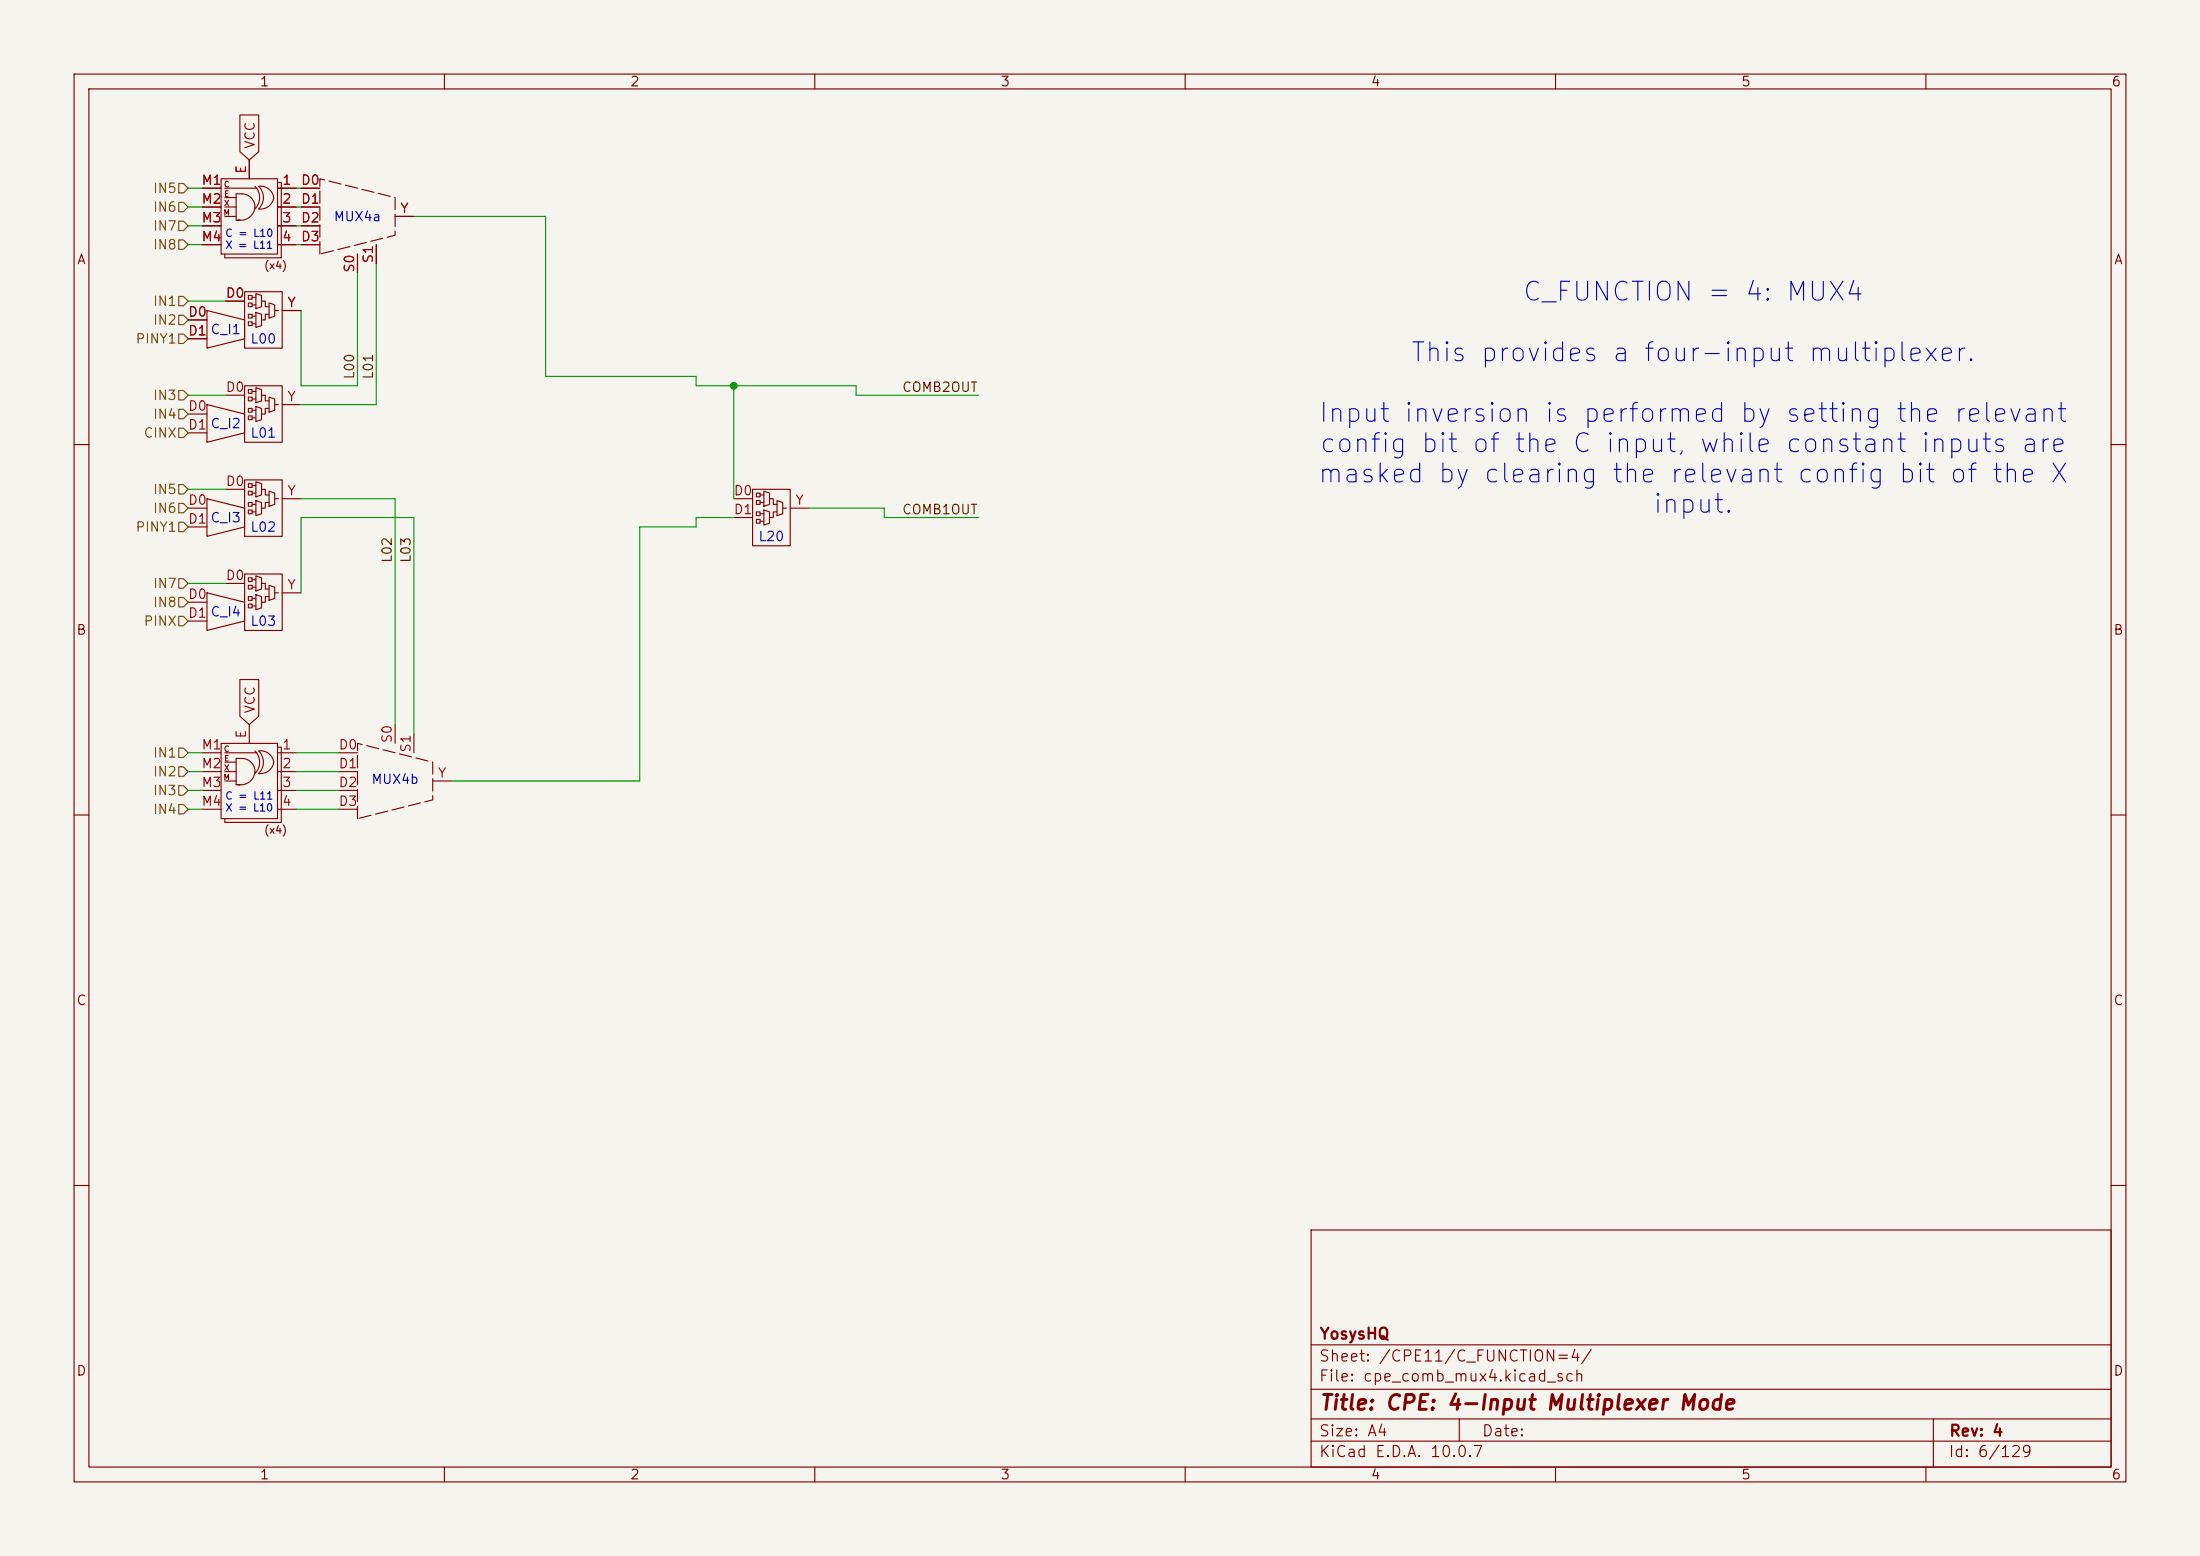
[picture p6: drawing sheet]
<svg xmlns="http://www.w3.org/2000/svg" width="297mm" height="210mm" viewBox="0 0 297 210" stroke-linecap="round" stroke-linejoin="round" font-family="sans-serif">
<path d="M0 0h297v210h-297z" fill="#f5f4ef" stroke="#f5f4ef" stroke-width=".14"/>
<g fill="none" stroke="#840000" stroke-width=".15">
<path d="M10 10h277v190h-277zM12 12h273v186h-273zM32.4 15.5h2.5v5l-1.2 1.1-1.3-1.1zM60 10v2M110 10v2M160 10v2M210 10v2M260 10v2M27.3 25.4h2.5M27.3 27.9h2.5M27.3 30.5h2.5M27.3 33h2.5"/>
<path d="M29.8 24.1h7.7v10.2h-7.7zM30.4 25.4h4.3M30.4 27.9h1.5M30.4 29.2h1.5M30.4 26.7h1.5M32.1 29.7h.3h-.5v-3.5h.7a1.78 1.78 0 0 1 1.8 1.7 1.78 1.78 0 0 1-1.7 1.8h-.3M33 39.4h5.1v7.6h-5.1zM33.5 39.9h.5v.5h-.5zM33.7 21.6v2.5M34.4 25.1a2.16 2.16 0 0 1 0 3.1M34.5 39.6l.8 .3v1.5l-.8 .3zM34.9 25.1a1.69 1.69 0 0 1 2 1.9 1.8 1.8 0 0 1-2 1.2 2.16 2.16 0 0 0 0-3.1z"/>
<path d="M37.5 24.6h.5v10.2h-7.6v-.5M37.5 25.4h2.5M37.5 27.9h2.5M37.5 30.5h2.5M37.5 33h2.5M40.6 25.4h2.6M40.6 27.9h2.6M40.6 30.5h2.6M40.6 33h2.6M48.3 34.3v2.5M50.8 33v2.6M53.3 29.2h2.6"/>
<path d="M25.4 55.9h2.5M25.4 58.4h2.5M25.4 43.2h2.5M25.4 45.7h2.5M27.9 54.6l5.1 1.3v2.5l-5.1 1.3zM27.9 41.9l5.1 1.3v2.5l-5.1 1.3zM30.5 53.3h2.5M30.5 40.6h2.5M33 52.1h5.1v7.6h-5.1zM33.5 52.6h.5v.5h-.5zM33.5 53.6h.5v.5h-.5zM33.5 55.1h.5v.5h-.5z"/>
<path d="M33.5 56.1h.5v.5h-.5zM33.5 40.9h.5v.5h-.5zM33.5 42.4h.5v.5h-.5zM33.5 43.4h.5v.5h-.5zM34 52.8h.5M34 53.8h.5M34 55.4h.5M34 56.4h.5M34 40.1h.5M34 41.1h.5M34 42.7h.5M34 43.7h.5"/>
<path d="M34.5 52.3l.8 .3v1.5l-.8 .3zM34.5 54.9l.8 .2v1.5l-.8 .3zM34.5 42.2l.8 .2v1.5l-.8 .3zM35.3 53.3h.5v.8h.5M35.3 40.6h.5v.8h.5M36.3 55.1h-.5v.8h-.5M36.3 53.6l.8 .2v1.6l-.8 .2zM36.3 42.4h-.5v.8h-.5M36.3 40.9l.8 .2v1.6l-.8 .2zM37.1 54.6h.5M37.1 41.9h.5M38.1 54.6h2.5"/>
<path d="M38.1 41.9h2.5M10 60h2M25.4 68.6h2.5M25.4 71.1h2.5M27.9 67.3l5.1 1.3v2.5l-5.1 1.3zM30.5 78.7h2.5M30.5 66h2.5M33 77.5h5.1v7.6h-5.1zM33 64.8h5.1v7.6h-5.1zM33.5 78h.5v.5h-.5zM33.5 79h.5v.5h-.5zM33.5 65.3h.5v.5h-.5z"/>
<path d="M33.5 66.3h.5v.5h-.5zM33.5 67.8h.5v.5h-.5zM33.5 68.8h.5v.5h-.5zM34 78.2h.5M34 79.2h.5M34 65.5h.5M34 66.5h.5M34 68.1h.5M34 69.1h.5M34.5 77.7l.8 .3v1.5l-.8 .3zM34.5 65l.8 .3v1.5l-.8 .3zM34.5 67.6l.8 .2v1.5l-.8 .3z"/>
<path d="M35.3 78.7h.5v.8h.5M35.3 66h.5v.8h.5M36.3 79l.8 .2v1.6l-.8 .2zM36.3 67.8h-.5v.8h-.5M36.3 66.3l.8 .2v1.6l-.8 .2zM37.1 67.3h.5M38.1 67.3h2.5M99.1 67.3h2.5M99.1 69.9h2.5M101.6 66h5.1v7.7h-5.1zM102.1 66.5h.5v.6h-.5zM102.1 67.6h.5v.5h-.5z"/>
<path d="M102.1 69.1h.5v.5h-.5zM102.1 70.1h.5v.5h-.5zM102.6 66.8h.5M102.6 67.8h.5M102.6 69.3h.5M102.6 70.4h.5M103.1 66.3l.8 .2v1.6l-.8 .2zM103.1 68.8l.8 .3v1.5l-.8 .3zM103.9 67.3h.5v.8h.5M104.9 69.1h-.5v.8h-.5M104.9 67.6l.8 .2v1.5l-.8 .3zM105.7 68.6h.5"/>
<path d="M106.7 68.6h2.5M285 60h2M25.4 81.3h2.5M25.4 83.8h2.5M27.9 80l5.1 1.3v2.5l-5.1 1.3zM32.4 91.7h2.5v5l-1.2 1.1-1.3-1.1zM33.5 80.5h.5v.5h-.5zM33.5 81.5h.5v.5h-.5zM33.7 97.8v2.5M34 80.8h.5M34 81.8h.5M34.5 80.3l.8 .2v1.5l-.8 .3z"/>
<path d="M36.3 80.5h-.5v.8h-.5M37.1 80h.5M38.1 80h2.5M53.3 97.8v2.5M55.9 99.1v2.5M10 110h2M27.3 101.6h2.5M27.3 104.1h2.5M27.3 106.7h2.5M27.3 109.2h2.5M29.8 100.3h7.7v10.2h-7.7zM30.4 101.6h4.3"/>
<path d="M30.4 104.1h1.5M30.4 105.4h1.5M30.4 102.9h1.5M32.1 105.9h.3h-.5v-3.5h.7a1.78 1.78 0 0 1 1.8 1.7 1.78 1.78 0 0 1-1.7 1.8h-.3M34.4 101.3a2.16 2.16 0 0 1 0 3.1M34.9 101.3a1.69 1.69 0 0 1 2 1.9 1.8 1.8 0 0 1-2 1.2 2.16 2.16 0 0 0 0-3.1zM37.5 100.8h.5v10.2h-7.6v-.5M37.5 101.6h2.5M37.5 104.1h2.5M37.5 106.7h2.5M37.5 109.2h2.5M45.7 101.6h2.6"/>
<path d="M45.7 104.1h2.6M45.7 106.7h2.6M45.7 109.2h2.6M58.4 105.4h2.6M285 110h2M10 160h2M177 166h108v32h-108zM285 160h2M60 198v2M110 198v2M160 198v2M177 194.5h108"/>
<path d="M177 191.5h108M177 187.5h108M177 181.5h108M197 191.5v3M210 198v2M260 198v2M261 191.5v6.5"/>
</g>
<path d="M43.2 34.3v-10.2l10.1 2.6v5.1l-10.1 2.5M48.3 110.5v-10.2l10.1 2.6v5.1l-10.1 2.5" fill="none" stroke="#840000" stroke-width=".15" stroke-dasharray="1.7 .6"/>
<g fill="none" stroke="#725600" stroke-width=".15">
<path d="M24.1 29.8h.7l.6 .7-.6 .6h-.7zM24.1 27.3h.7l.6 .6-.6 .7h-.7zM24.1 32.4h.7l.6 .6-.6 .7h-.7zM24.1 24.8h.7l.6 .6-.6 .6h-.7zM24.1 40h.7l.6 .6-.6 .7h-.7zM24.1 57.8h.7l.6 .6-.6 .7h-.7zM24.1 52.7h.7l.6 .6-.6 .7h-.7zM24.1 55.2h.7l.6 .7-.6 .6h-.7zM24.1 42.5h.7l.6 .7-.6 .6h-.7zM24.1 45.1h.7l.6 .6-.6 .7h-.7zM24.1 78.1h.7l.6 .6-.6 .7h-.7zM24.1 65.4h.7l.6 .6-.6 .7h-.7z"/>
<path d="M24.1 70.5h.7l.6 .6-.6 .7h-.7zM24.1 67.9h.7l.6 .7-.6 .6h-.7zM24.1 80.6h.7l.6 .7-.6 .6h-.7zM24.1 83.2h.7l.6 .6-.6 .7h-.7zM24.1 103.5h.7l.6 .6-.6 .7h-.7zM24.1 108.6h.7l.6 .6-.6 .7h-.7zM24.1 106h.7l.6 .7-.6 .6h-.7zM24.1 101h.7l.6 .6-.6 .6h-.7z"/>
</g>
<g fill="none" stroke="#009600" stroke-width=".15">
<path d="M25.4 25.4h1.9M25.4 30.5h1.9M25.4 33h1.9M25.4 27.9h1.9M40 25.4h.6M40 30.5h.6M40 33h.6M40 27.9h.6M48.3 36.8v15.3h-7.7v-10.2M50.8 35.6v19h-10.2M55.9 29.2h17.8v21.6h20.3v1.3h21.6v1.2h16.5M25.4 53.3h5.1"/>
<path d="M25.4 40.6h5.1M99.1 52.1v15.2M25.4 78.7h5.1M25.4 66h5.1M40.6 67.3h12.7v30.5M99.1 69.9h-5.1v1.2h-7.6v34.3h-25.4M109.2 68.6h10.2v1.3h12.7M40.6 80v-10.1h15.3v29.2M25.4 104.1h1.9M25.4 101.6h1.9M25.4 106.7h1.9M25.4 109.2h1.9"/>
<path d="M40 104.1h5.7M40 101.6h5.7M40 106.7h5.7M40 109.2h5.7"/>
</g>
<circle cx="99.1" cy="52.1" r=".46" fill="#009600" stroke="#009600" stroke-width=".14"/>
<g font-size="2.5" fill="#0000c2">
<text x="205.4" y="41.3">C_FUNCTION = 4: MUX4</text>
<text x="190.2" y="49.4">This provides a four-input multiplexer.</text>
<text x="177.8" y="57.6">Input inversion is performed by setting the relevant</text>
<text x="177.7" y="65.8">masked by clearing the relevant config bit of the X</text>
<text x="178" y="61.7">config bit of the C input, while constant inputs are</text>
<text x="223" y="69.9">input.</text>
</g>
<text font-size="2" fill="#840000" x="178" y="190.8">Title: CPE: 4-Input Multiplexer Mode</text>
<g font-size="1.5" fill="#840000">
<text x="178" y="184.1">Sheet: /CPE11/C_FUNCTION=4/</text>
<text x="178" y="181.1">YosysHQ</text>
<text x="178" y="186.8">File: cpe_comb_mux4.kicad_sch</text>
<text x="178" y="197">KiCad E.D.A. 10.0.7</text>
<text x="178" y="194.2">Size: A4</text>
<text x="200" y="194.2">Date:</text>
<text x="263" y="197">Id: 6/129</text>
<text x="263" y="194.2">Rev: 4</text>
</g>
<g font-size="1.3" fill="#840000">
<text x="35" y="12">1</text>
<text x="85" y="12">2</text>
<text x="135" y="12">3</text>
<text x="185" y="12">4</text>
<text x="235" y="12">5</text>
<text x="285" y="12">6</text>
<text x="34.7" y="20.2" transform="rotate(-90 34.7 20.2)">VCC</text>
<text x="10.3" y="36">A</text>
<text x="285.3" y="36">A</text>
<text x="10.2" y="86">B</text>
<text x="285.2" y="86">B</text>
<text x="34.7" y="96.4" transform="rotate(-90 34.7 96.4)">VCC</text>
<text x="10.2" y="136">C</text>
<text x="285.2" y="136">C</text>
<text x="10.2" y="186">D</text>
<text x="285.2" y="186">D</text>
<text x="35" y="200">1</text>
<text x="85" y="200">2</text>
<text x="135" y="200">3</text>
<text x="185" y="200">4</text>
<text x="235" y="200">5</text>
<text x="285" y="200">6</text>
</g>
<g font-size="1.3" fill="#a90000">
<text x="33.5" y="23.6" transform="rotate(-90 33.5 23.6)">E</text>
<text x="27.1" y="25.3">M1</text>
<text x="27.1" y="27.8">M2</text>
<text x="38" y="25.3">1</text>
<text x="38" y="27.8">2</text>
<text x="40.5" y="25.3">D0</text>
<text x="40.5" y="27.8">D1</text>
<text x="53.9" y="29.1">Y</text>
<text x="27.1" y="30.3">M3</text>
<text x="27.1" y="32.9">M4</text>
<text x="38" y="30.3">3</text>
<text x="38" y="32.9">4</text>
<text x="40.5" y="30.3">D2</text>
<text x="40.5" y="32.9">D3</text>
<text x="50.7" y="35.6" transform="rotate(-90 50.7 35.6)">S1</text>
<text x="30.4" y="40.5">D0</text>
<text x="38.7" y="41.8">Y</text>
<text x="48.1" y="36.9" transform="rotate(-90 48.1 36.9)">S0</text>
<text x="25.3" y="43">D0</text>
<text x="25.3" y="45.6">D1</text>
<text x="30.4" y="53.2">D0</text>
<text x="25.3" y="55.7">D0</text>
<text x="25.3" y="58.3">D1</text>
<text x="38.7" y="54.5">Y</text>
<text x="30.4" y="65.9">D0</text>
<text x="25.3" y="68.4">D0</text>
<text x="25.3" y="71">D1</text>
<text x="38.7" y="67.2">Y</text>
<text x="99" y="67.2">D0</text>
<text x="99" y="69.7">D1</text>
<text x="107.3" y="68.4">Y</text>
<text x="25.3" y="81.1">D0</text>
<text x="25.3" y="83.7">D1</text>
<text x="30.4" y="78.6">D0</text>
<text x="38.7" y="79.9">Y</text>
<text x="27.1" y="101.5">M1</text>
<text x="33.5" y="99.8" transform="rotate(-90 33.5 99.8)">E</text>
<text x="38" y="101.5">1</text>
<text x="45.6" y="101.5">D0</text>
<text x="53.2" y="100.4" transform="rotate(-90 53.2 100.4)">S0</text>
<text x="55.7" y="101.7" transform="rotate(-90 55.7 101.7)">S1</text>
<text x="27.1" y="104">M2</text>
<text x="27.1" y="106.5">M3</text>
<text x="38" y="104">2</text>
<text x="38" y="106.5">3</text>
<text x="45.6" y="104">D1</text>
<text x="45.6" y="106.5">D2</text>
<text x="59" y="105.3">Y</text>
<text x="27.1" y="109.1">M4</text>
<text x="38" y="109.1">4</text>
<text x="45.6" y="109.1">D3</text>
</g>
<g font-size="1.3" fill="#725600">
<text x="20.6" y="28.9">IN6</text>
<text x="20.6" y="26.4">IN5</text>
<text x="20.6" y="31.4">IN7</text>
<text x="20.6" y="34">IN8</text>
<text x="20.6" y="41.6">IN1</text>
<text x="18.2" y="46.7">PINY1</text>
<text x="20.6" y="44.1">IN2</text>
<text x="19.3" y="59.4">CINX</text>
<text x="20.6" y="54.3">IN3</text>
<text x="20.6" y="56.8">IN4</text>
<text x="20.6" y="67">IN5</text>
<text x="20.6" y="69.5">IN6</text>
<text x="18.2" y="72.1">PINY1</text>
<text x="20.6" y="79.7">IN7</text>
<text x="20.6" y="82.2">IN8</text>
<text x="19.3" y="84.8">PINX</text>
<text x="20.6" y="105.1">IN2</text>
<text x="20.6" y="107.6">IN3</text>
<text x="20.6" y="102.6">IN1</text>
<text x="20.6" y="110.2">IN4</text>
</g>
<g font-size="1.3" fill="#0000c2">
<text x="45" y="30.2">MUX4a</text>
<text x="28.3" y="45.4">C_I1</text>
<text x="33.7" y="46.7">L00</text>
<text x="28.3" y="58.1">C_I2</text>
<text x="33.7" y="59.4">L01</text>
<text x="28.3" y="70.8">C_I3</text>
<text x="33.7" y="72.1">L02</text>
<text x="102.3" y="73.4">L20</text>
<text x="28.3" y="83.5">C_I4</text>
<text x="33.7" y="84.8">L03</text>
<text x="50" y="106.1">MUX4b</text>
</g>
<g font-size="1.3" fill="#0f0f0f">
<text x="48.1" y="51.3" transform="rotate(-90 48.1 51.3)">L00</text>
<text x="50.7" y="51.3" transform="rotate(-90 50.7 51.3)">L01</text>
<text x="121.7" y="53.2">COMB2OUT</text>
<text x="121.7" y="69.7">COMB1OUT</text>
<text x="53.2" y="76.1" transform="rotate(-90 53.2 76.1)">L02</text>
<text x="55.8" y="76.1" transform="rotate(-90 55.8 76.1)">L03</text>
</g>
<g font-size="1" fill="#0000c2">
<text x="30.3" y="32.2">C = L10</text>
<text x="30.3" y="33.8">X = L11</text>
<text x="30.3" y="108.2">C = L11</text>
<text x="30.3" y="109.8">X = L10</text>
</g>
<g font-size="1" fill="#840000">
<text x="35.6" y="36.6">(x4)</text>
<text x="35.6" y="112.8">(x4)</text>
</g>
<g font-size=".8" fill="#840000">
<text x="30.1" y="29.3">M</text>
<text x="30.2" y="25.5">C</text>
<text x="30.2" y="28">X</text>
<text x="30.2" y="26.7">E</text>
<text x="30.2" y="101.7">C</text>
<text x="30.1" y="105.5">M</text>
<text x="30.2" y="104.2">X</text>
<text x="30.2" y="102.9">E</text>
</g>
</svg>
